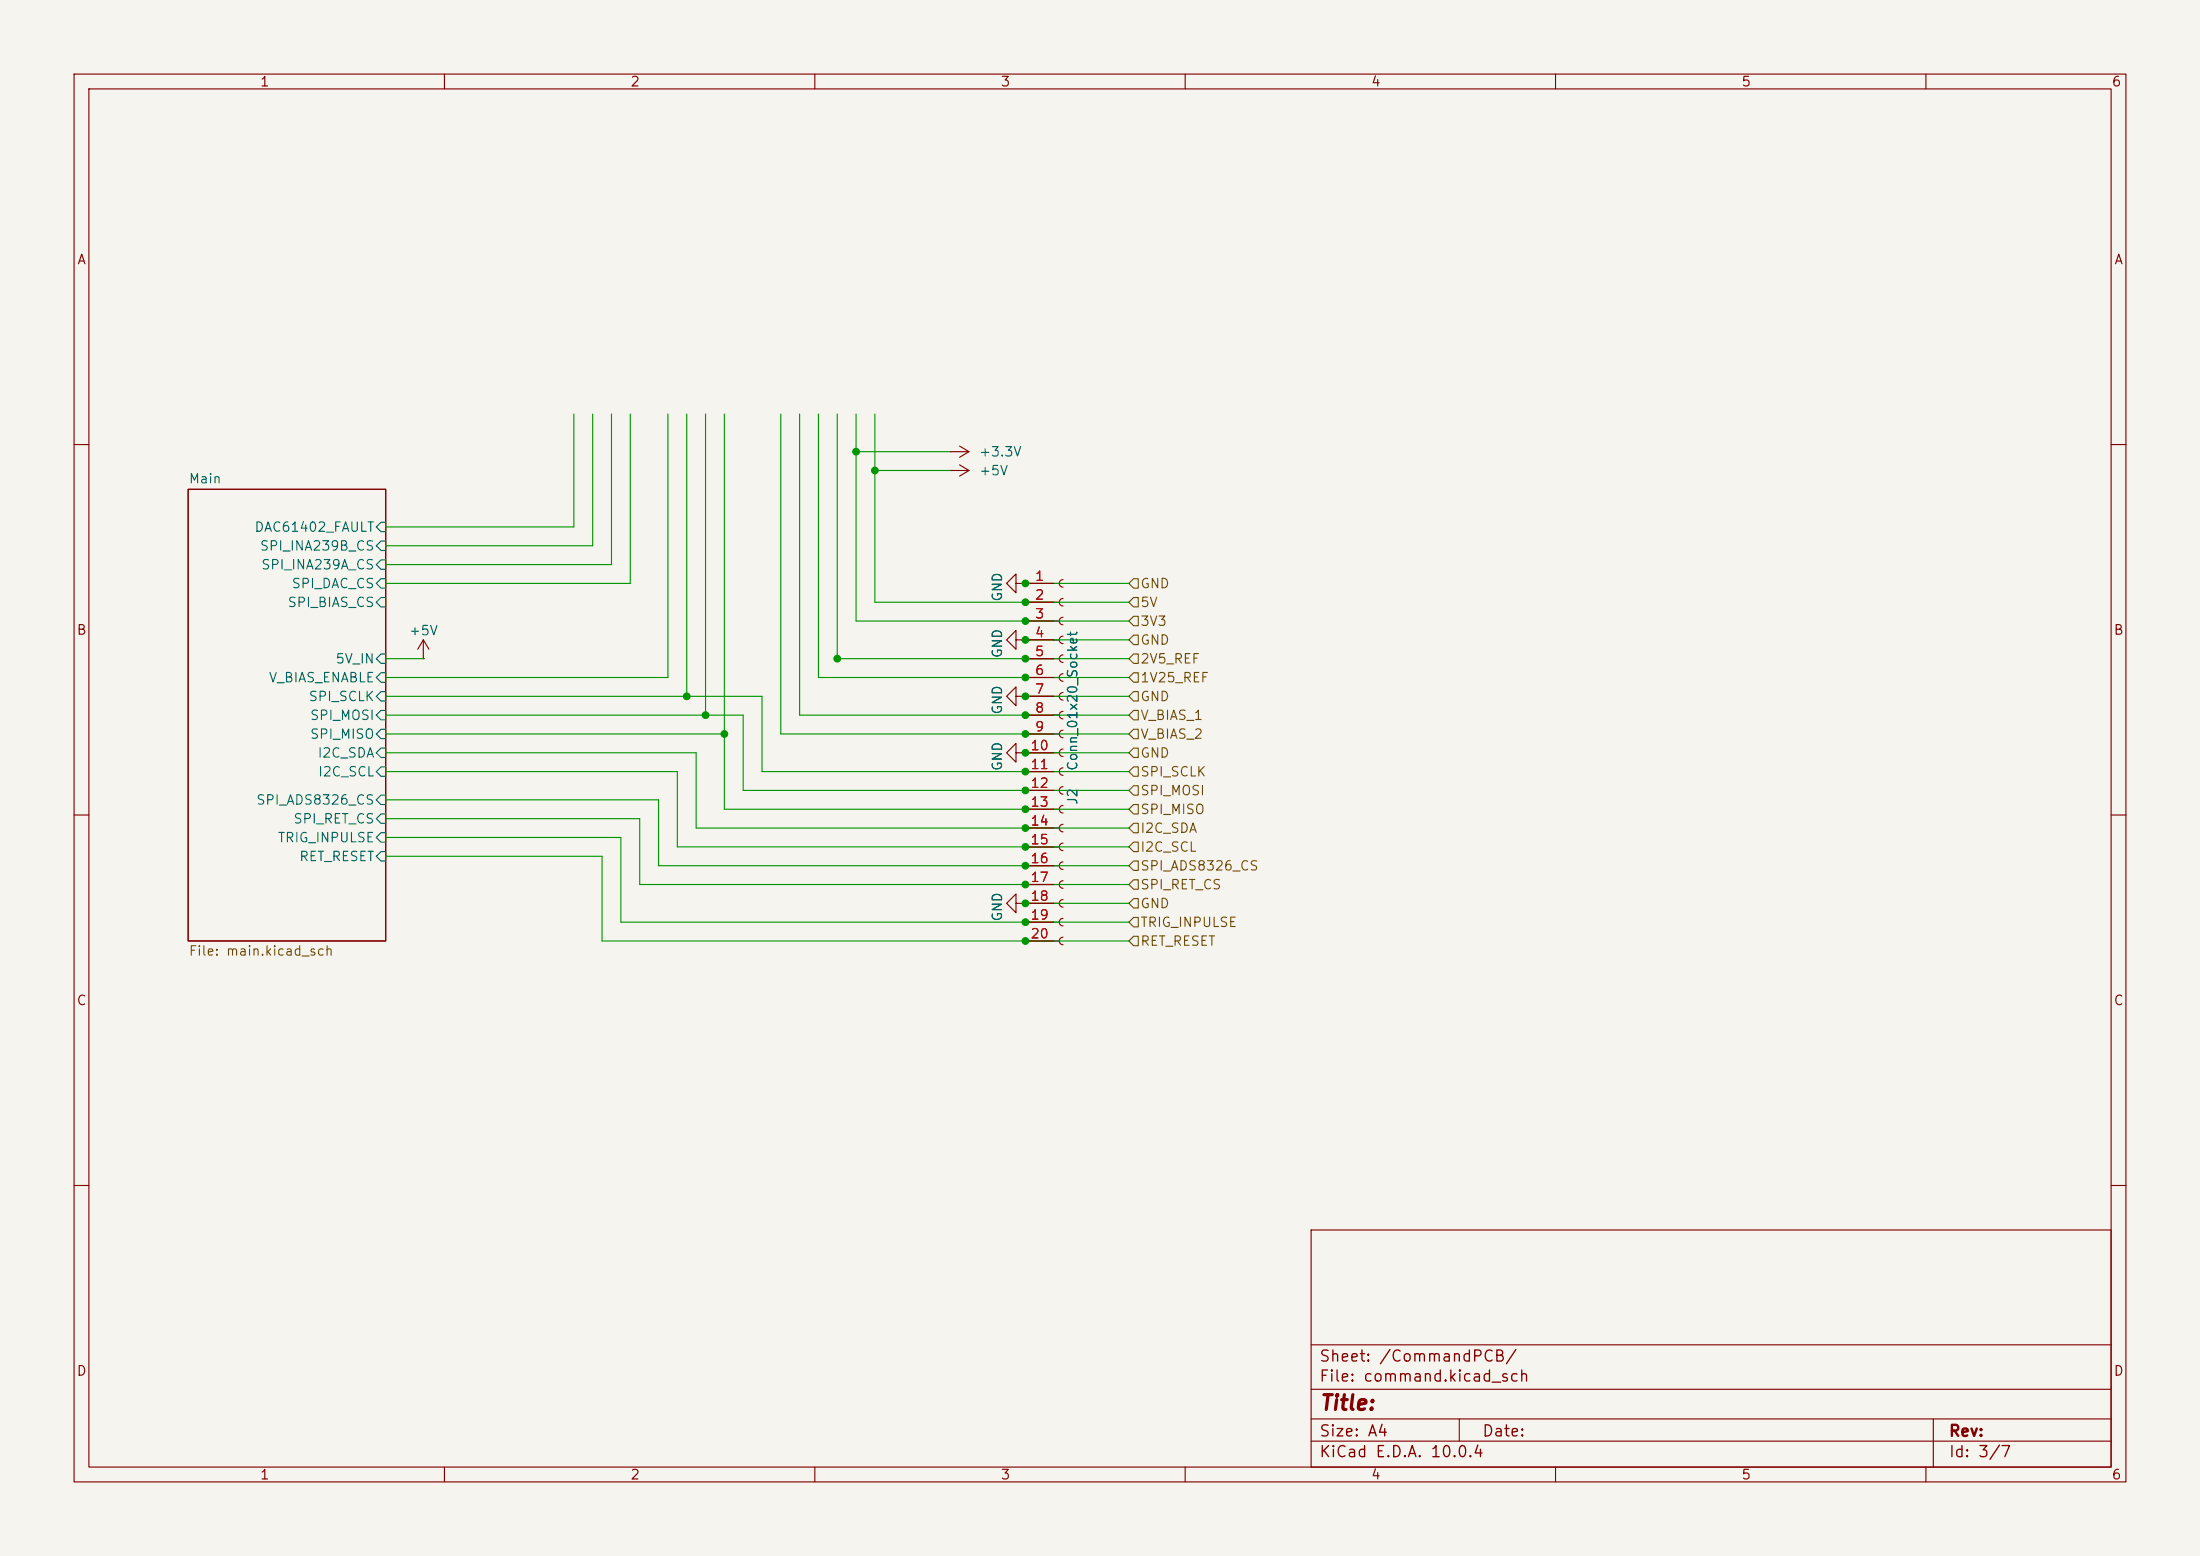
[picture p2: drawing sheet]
(kicad_sch
 (version 20260306)
 (generator "eeschema")
 (generator_version "10.0")
 (paper "A4")
 (lib_symbols
  (symbol "Connector:Conn_01x20_Socket"
   (pin_names
    (offset 1.016) (hide yes)) (exclude_from_sim no) (in_bom yes) (on_board yes)
   (in_pos_files yes)
   (duplicate_pin_numbers_are_jumpers no)
   (property "Reference" "J" (at 0 25.4 0) (show_name no) (do_not_autoplace no) (effects (font (size 1.27 1.27))))
   (property "Value" "Conn_01x20_Socket" (at 0 -27.94 0) (show_name no) (do_not_autoplace no) (effects (font (size 1.27 1.27))))
   (property "Footprint" "" (at 0 0 0) (show_name no) (do_not_autoplace no) (hide yes) (effects (font (size 1.27 1.27))))
   (property "Datasheet" "" (at 0 0 0) (show_name no) (do_not_autoplace no) (hide yes) (effects (font (size 1.27 1.27))))
   (property "Description" "Generic connector, single row, 01x20, script generated" (at 0 0 0) (show_name no) (do_not_autoplace no) (hide yes) (effects (font (size 1.27 1.27))))
   (property "ki_locked" "" (at 0 0 0) (show_name no) (do_not_autoplace no) (effects (font (size 1.27 1.27))))
   (symbol "Conn_01x20_Socket_1_1"
    (polyline (pts (xy -1.27 22.86) (xy -0.508 22.86)) (stroke (width 0.1524) (type default)) (fill (type none)))
    (polyline (pts (xy -1.27 20.32) (xy -0.508 20.32)) (stroke (width 0.1524) (type default)) (fill (type none)))
    (polyline (pts (xy -1.27 17.78) (xy -0.508 17.78)) (stroke (width 0.1524) (type default)) (fill (type none)))
    (polyline (pts (xy -1.27 15.24) (xy -0.508 15.24)) (stroke (width 0.1524) (type default)) (fill (type none)))
    (polyline (pts (xy -1.27 12.7) (xy -0.508 12.7)) (stroke (width 0.1524) (type default)) (fill (type none)))
    (polyline (pts (xy -1.27 10.16) (xy -0.508 10.16)) (stroke (width 0.1524) (type default)) (fill (type none)))
    (polyline (pts (xy -1.27 7.62) (xy -0.508 7.62)) (stroke (width 0.1524) (type default)) (fill (type none)))
    (polyline (pts (xy -1.27 5.08) (xy -0.508 5.08)) (stroke (width 0.1524) (type default)) (fill (type none)))
    (polyline (pts (xy -1.27 2.54) (xy -0.508 2.54)) (stroke (width 0.1524) (type default)) (fill (type none)))
    (polyline (pts (xy -1.27 0) (xy -0.508 0)) (stroke (width 0.1524) (type default)) (fill (type none)))
    (polyline (pts (xy -1.27 -2.54) (xy -0.508 -2.54)) (stroke (width 0.1524) (type default)) (fill (type none)))
    (polyline (pts (xy -1.27 -5.08) (xy -0.508 -5.08)) (stroke (width 0.1524) (type default)) (fill (type none)))
    (polyline (pts (xy -1.27 -7.62) (xy -0.508 -7.62)) (stroke (width 0.1524) (type default)) (fill (type none)))
    (polyline (pts (xy -1.27 -10.16) (xy -0.508 -10.16)) (stroke (width 0.1524) (type default)) (fill (type none)))
    (polyline (pts (xy -1.27 -12.7) (xy -0.508 -12.7)) (stroke (width 0.1524) (type default)) (fill (type none)))
    (polyline (pts (xy -1.27 -15.24) (xy -0.508 -15.24)) (stroke (width 0.1524) (type default)) (fill (type none)))
    (polyline (pts (xy -1.27 -17.78) (xy -0.508 -17.78)) (stroke (width 0.1524) (type default)) (fill (type none)))
    (polyline (pts (xy -1.27 -20.32) (xy -0.508 -20.32)) (stroke (width 0.1524) (type default)) (fill (type none)))
    (polyline (pts (xy -1.27 -22.86) (xy -0.508 -22.86)) (stroke (width 0.1524) (type default)) (fill (type none)))
    (polyline (pts (xy -1.27 -25.4) (xy -0.508 -25.4)) (stroke (width 0.1524) (type default)) (fill (type none)))
    (arc (start 0 22.352) (mid -0.5058 22.86) (end 0 23.368) (stroke (width 0.1524) (type default)) (fill (type none)))
    (arc (start 0 19.812) (mid -0.5058 20.32) (end 0 20.828) (stroke (width 0.1524) (type default)) (fill (type none)))
    (arc (start 0 17.272) (mid -0.5058 17.78) (end 0 18.288) (stroke (width 0.1524) (type default)) (fill (type none)))
    (arc (start 0 14.732) (mid -0.5058 15.24) (end 0 15.748) (stroke (width 0.1524) (type default)) (fill (type none)))
    (arc (start 0 12.192) (mid -0.5058 12.7) (end 0 13.208) (stroke (width 0.1524) (type default)) (fill (type none)))
    (arc (start 0 9.652) (mid -0.5058 10.16) (end 0 10.668) (stroke (width 0.1524) (type default)) (fill (type none)))
    (arc (start 0 7.112) (mid -0.5058 7.62) (end 0 8.128) (stroke (width 0.1524) (type default)) (fill (type none)))
    (arc (start 0 4.572) (mid -0.5058 5.08) (end 0 5.588) (stroke (width 0.1524) (type default)) (fill (type none)))
    (arc (start 0 2.032) (mid -0.5058 2.54) (end 0 3.048) (stroke (width 0.1524) (type default)) (fill (type none)))
    (arc (start 0 -0.508) (mid -0.5058 0) (end 0 0.508) (stroke (width 0.1524) (type default)) (fill (type none)))
    (arc (start 0 -3.048) (mid -0.5058 -2.54) (end 0 -2.032) (stroke (width 0.1524) (type default)) (fill (type none)))
    (arc (start 0 -5.588) (mid -0.5058 -5.08) (end 0 -4.572) (stroke (width 0.1524) (type default)) (fill (type none)))
    (arc (start 0 -8.128) (mid -0.5058 -7.62) (end 0 -7.112) (stroke (width 0.1524) (type default)) (fill (type none)))
    (arc (start 0 -10.668) (mid -0.5058 -10.16) (end 0 -9.652) (stroke (width 0.1524) (type default)) (fill (type none)))
    (arc (start 0 -13.208) (mid -0.5058 -12.7) (end 0 -12.192) (stroke (width 0.1524) (type default)) (fill (type none)))
    (arc (start 0 -15.748) (mid -0.5058 -15.24) (end 0 -14.732) (stroke (width 0.1524) (type default)) (fill (type none)))
    (arc (start 0 -18.288) (mid -0.5058 -17.78) (end 0 -17.272) (stroke (width 0.1524) (type default)) (fill (type none)))
    (arc (start 0 -20.828) (mid -0.5058 -20.32) (end 0 -19.812) (stroke (width 0.1524) (type default)) (fill (type none)))
    (arc (start 0 -23.368) (mid -0.5058 -22.86) (end 0 -22.352) (stroke (width 0.1524) (type default)) (fill (type none)))
    (arc (start 0 -25.908) (mid -0.5058 -25.4) (end 0 -24.892) (stroke (width 0.1524) (type default)) (fill (type none)))
    (pin passive line (at -5.08 22.86 0) (length 3.81) (name "Pin_1" (effects (font (size 1.27 1.27)))) (number "1" (effects (font (size 1.27 1.27)))))
    (pin passive line (at -5.08 20.32 0) (length 3.81) (name "Pin_2" (effects (font (size 1.27 1.27)))) (number "2" (effects (font (size 1.27 1.27)))))
    (pin passive line (at -5.08 17.78 0) (length 3.81) (name "Pin_3" (effects (font (size 1.27 1.27)))) (number "3" (effects (font (size 1.27 1.27)))))
    (pin passive line (at -5.08 15.24 0) (length 3.81) (name "Pin_4" (effects (font (size 1.27 1.27)))) (number "4" (effects (font (size 1.27 1.27)))))
    (pin passive line (at -5.08 12.7 0) (length 3.81) (name "Pin_5" (effects (font (size 1.27 1.27)))) (number "5" (effects (font (size 1.27 1.27)))))
    (pin passive line (at -5.08 10.16 0) (length 3.81) (name "Pin_6" (effects (font (size 1.27 1.27)))) (number "6" (effects (font (size 1.27 1.27)))))
    (pin passive line (at -5.08 7.62 0) (length 3.81) (name "Pin_7" (effects (font (size 1.27 1.27)))) (number "7" (effects (font (size 1.27 1.27)))))
    (pin passive line (at -5.08 5.08 0) (length 3.81) (name "Pin_8" (effects (font (size 1.27 1.27)))) (number "8" (effects (font (size 1.27 1.27)))))
    (pin passive line (at -5.08 2.54 0) (length 3.81) (name "Pin_9" (effects (font (size 1.27 1.27)))) (number "9" (effects (font (size 1.27 1.27)))))
    (pin passive line (at -5.08 0 0) (length 3.81) (name "Pin_10" (effects (font (size 1.27 1.27)))) (number "10" (effects (font (size 1.27 1.27)))))
    (pin passive line (at -5.08 -2.54 0) (length 3.81) (name "Pin_11" (effects (font (size 1.27 1.27)))) (number "11" (effects (font (size 1.27 1.27)))))
    (pin passive line (at -5.08 -5.08 0) (length 3.81) (name "Pin_12" (effects (font (size 1.27 1.27)))) (number "12" (effects (font (size 1.27 1.27)))))
    (pin passive line (at -5.08 -7.62 0) (length 3.81) (name "Pin_13" (effects (font (size 1.27 1.27)))) (number "13" (effects (font (size 1.27 1.27)))))
    (pin passive line (at -5.08 -10.16 0) (length 3.81) (name "Pin_14" (effects (font (size 1.27 1.27)))) (number "14" (effects (font (size 1.27 1.27)))))
    (pin passive line (at -5.08 -12.7 0) (length 3.81) (name "Pin_15" (effects (font (size 1.27 1.27)))) (number "15" (effects (font (size 1.27 1.27)))))
    (pin passive line (at -5.08 -15.24 0) (length 3.81) (name "Pin_16" (effects (font (size 1.27 1.27)))) (number "16" (effects (font (size 1.27 1.27)))))
    (pin passive line (at -5.08 -17.78 0) (length 3.81) (name "Pin_17" (effects (font (size 1.27 1.27)))) (number "17" (effects (font (size 1.27 1.27)))))
    (pin passive line (at -5.08 -20.32 0) (length 3.81) (name "Pin_18" (effects (font (size 1.27 1.27)))) (number "18" (effects (font (size 1.27 1.27)))))
    (pin passive line (at -5.08 -22.86 0) (length 3.81) (name "Pin_19" (effects (font (size 1.27 1.27)))) (number "19" (effects (font (size 1.27 1.27)))))
    (pin passive line (at -5.08 -25.4 0) (length 3.81) (name "Pin_20" (effects (font (size 1.27 1.27)))) (number "20" (effects (font (size 1.27 1.27))))))
   (embedded_fonts no))
  (symbol "MIKILAB_power:+3.3V"
   (power global)
   (pin_numbers (hide yes))
   (pin_names
    (offset 0) (hide yes)) (exclude_from_sim no) (in_bom yes) (on_board yes)
   (in_pos_files yes)
   (duplicate_pin_numbers_are_jumpers no)
   (property "Reference" "#PWR" (at 0 -3.81 0) (show_name no) (do_not_autoplace no) (hide yes) (effects (font (size 1.27 1.27))))
   (property "Value" "+3.3V" (at 0 3.556 0) (show_name no) (do_not_autoplace no) (effects (font (size 1.27 1.27))))
   (property "Footprint" "" (at 0 0 0) (show_name no) (do_not_autoplace no) (hide yes) (effects (font (size 1.27 1.27))))
   (property "Datasheet" "" (at 0 0 0) (show_name no) (do_not_autoplace no) (hide yes) (effects (font (size 1.27 1.27))))
   (property "Description" "Power symbol creates a global label with name \"+3.3V\"" (at 0 0 0) (show_name no) (do_not_autoplace no) (hide yes) (effects (font (size 1.27 1.27))))
   (symbol "+3.3V_0_1"
    (polyline (pts (xy -0.762 1.27) (xy 0 2.54)) (stroke (width 0) (type default)) (fill (type none)))
    (polyline (pts (xy 0 2.54) (xy 0.762 1.27)) (stroke (width 0) (type default)) (fill (type none)))
    (polyline (pts (xy 0 0) (xy 0 2.54)) (stroke (width 0) (type default)) (fill (type none))))
   (symbol "+3.3V_1_1"
    (pin power_in line (at 0 0 90) (length 0) (name "" (effects (font (size 1.27 1.27)))) (number "1" (effects (font (size 1.27 1.27))))))
   (embedded_fonts no))
  (symbol "MIKILAB_power:+5V"
   (power global)
   (pin_numbers (hide yes))
   (pin_names
    (offset 0) (hide yes)) (exclude_from_sim no) (in_bom yes) (on_board yes)
   (in_pos_files yes)
   (duplicate_pin_numbers_are_jumpers no)
   (property "Reference" "#PWR" (at 0 -3.81 0) (show_name no) (do_not_autoplace no) (hide yes) (effects (font (size 1.27 1.27))))
   (property "Value" "+5V" (at 0 3.556 0) (show_name no) (do_not_autoplace no) (effects (font (size 1.27 1.27))))
   (property "Footprint" "" (at 0 0 0) (show_name no) (do_not_autoplace no) (hide yes) (effects (font (size 1.27 1.27))))
   (property "Datasheet" "" (at 0 0 0) (show_name no) (do_not_autoplace no) (hide yes) (effects (font (size 1.27 1.27))))
   (property "Description" "Power symbol creates a global label with name \"+5V\"" (at 0 0 0) (show_name no) (do_not_autoplace no) (hide yes) (effects (font (size 1.27 1.27))))
   (symbol "+5V_0_1"
    (polyline (pts (xy -0.762 1.27) (xy 0 2.54)) (stroke (width 0) (type default)) (fill (type none)))
    (polyline (pts (xy 0 2.54) (xy 0.762 1.27)) (stroke (width 0) (type default)) (fill (type none)))
    (polyline (pts (xy 0 0) (xy 0 2.54)) (stroke (width 0) (type default)) (fill (type none))))
   (symbol "+5V_1_1"
    (pin power_in line (at 0 0 90) (length 0) (name "" (effects (font (size 1.27 1.27)))) (number "1" (effects (font (size 1.27 1.27))))))
   (embedded_fonts no))
  (symbol "MIKILAB_power:GND"
   (power global)
   (pin_numbers (hide yes))
   (pin_names
    (offset 0) (hide yes)) (exclude_from_sim no) (in_bom yes) (on_board yes)
   (in_pos_files yes)
   (duplicate_pin_numbers_are_jumpers no)
   (property "Reference" "#PWR" (at 0 -6.35 0) (show_name no) (do_not_autoplace no) (hide yes) (effects (font (size 1.27 1.27))))
   (property "Value" "GND" (at 0 -3.81 0) (show_name no) (do_not_autoplace no) (effects (font (size 1.27 1.27))))
   (property "Footprint" "" (at 0 0 0) (show_name no) (do_not_autoplace no) (hide yes) (effects (font (size 1.27 1.27))))
   (property "Datasheet" "" (at 0 0 0) (show_name no) (do_not_autoplace no) (hide yes) (effects (font (size 1.27 1.27))))
   (property "Description" "Power symbol creates a global label with name \"GND\" , ground" (at 0 0 0) (show_name no) (do_not_autoplace no) (hide yes) (effects (font (size 1.27 1.27))))
   (symbol "GND_0_1"
    (polyline (pts (xy 0 0) (xy 0 -1.27) (xy 1.27 -1.27) (xy 0 -2.54) (xy -1.27 -1.27) (xy 0 -1.27)) (stroke (width 0) (type default)) (fill (type none))))
   (symbol "GND_1_1"
    (pin power_in line (at 0 0 270) (length 0) (name "" (effects (font (size 1.27 1.27)))) (number "1" (effects (font (size 1.27 1.27))))))
   (embedded_fonts no)))
 (junction
  (at 138.43 88.9)
  (diameter 0)
  (color 0 0 0 0))
 (junction
  (at 138.43 114.3)
  (diameter 0)
  (color 0 0 0 0))
 (junction
  (at 113.03 88.9)
  (diameter 0)
  (color 0 0 0 0))
 (junction
  (at 138.43 127)
  (diameter 0)
  (color 0 0 0 0))
 (junction
  (at 138.43 121.92)
  (diameter 0)
  (color 0 0 0 0))
 (junction
  (at 138.43 99.06)
  (diameter 0)
  (color 0 0 0 0))
 (junction
  (at 138.43 119.38)
  (diameter 0)
  (color 0 0 0 0))
 (junction
  (at 118.11 63.5)
  (diameter 0)
  (color 0 0 0 0))
 (junction
  (at 138.43 104.14)
  (diameter 0)
  (color 0 0 0 0))
 (junction
  (at 138.43 91.44)
  (diameter 0)
  (color 0 0 0 0))
 (junction
  (at 92.71 93.98)
  (diameter 0)
  (color 0 0 0 0))
 (junction
  (at 138.43 96.52)
  (diameter 0)
  (color 0 0 0 0))
 (junction
  (at 138.43 101.6)
  (diameter 0)
  (color 0 0 0 0))
 (junction
  (at 138.43 109.22)
  (diameter 0)
  (color 0 0 0 0))
 (junction
  (at 138.43 78.74)
  (diameter 0)
  (color 0 0 0 0))
 (junction
  (at 138.43 124.46)
  (diameter 0)
  (color 0 0 0 0))
 (junction
  (at 138.43 81.28)
  (diameter 0)
  (color 0 0 0 0))
 (junction
  (at 138.43 83.82)
  (diameter 0)
  (color 0 0 0 0))
 (junction
  (at 95.25 96.52)
  (diameter 0)
  (color 0 0 0 0))
 (junction
  (at 138.43 106.68)
  (diameter 0)
  (color 0 0 0 0))
 (junction
  (at 138.43 86.36)
  (diameter 0)
  (color 0 0 0 0))
 (junction
  (at 138.43 111.76)
  (diameter 0)
  (color 0 0 0 0))
 (junction
  (at 138.43 93.98)
  (diameter 0)
  (color 0 0 0 0))
 (junction
  (at 138.43 116.84)
  (diameter 0)
  (color 0 0 0 0))
 (junction
  (at 115.57 60.96)
  (diameter 0)
  (color 0 0 0 0))
 (junction
  (at 97.79 99.06)
  (diameter 0)
  (color 0 0 0 0))
 (wire
  (pts (xy 90.17 55.88) (xy 90.17 91.44))
  (stroke (width 0) (type default)))
 (wire
  (pts (xy 52.07 91.44) (xy 90.17 91.44))
  (stroke (width 0) (type default)))
 (wire
  (pts (xy 138.43 119.38) (xy 152.4 119.38))
  (stroke (width 0) (type default)))
 (wire
  (pts (xy 138.43 104.14) (xy 152.4 104.14))
  (stroke (width 0) (type default)))
 (wire
  (pts (xy 138.43 83.82) (xy 152.4 83.82))
  (stroke (width 0) (type default)))
 (wire
  (pts (xy 138.43 83.82) (xy 115.57 83.82))
  (stroke (width 0) (type default)))
 (wire
  (pts (xy 138.43 91.44) (xy 110.49 91.44))
  (stroke (width 0) (type default)))
 (wire
  (pts (xy 115.57 60.96) (xy 115.57 55.88))
  (stroke (width 0) (type default)))
 (wire
  (pts (xy 118.11 55.88) (xy 118.11 63.5))
  (stroke (width 0) (type default)))
 (wire
  (pts (xy 138.43 91.44) (xy 152.4 91.44))
  (stroke (width 0) (type default)))
 (wire
  (pts (xy 100.33 106.68) (xy 138.43 106.68))
  (stroke (width 0) (type default)))
 (wire
  (pts (xy 95.25 55.88) (xy 95.25 96.52))
  (stroke (width 0) (type default)))
 (wire
  (pts (xy 92.71 55.88) (xy 92.71 93.98))
  (stroke (width 0) (type default)))
 (wire
  (pts (xy 110.49 91.44) (xy 110.49 55.88))
  (stroke (width 0) (type default)))
 (wire
  (pts (xy 85.09 78.74) (xy 52.07 78.74))
  (stroke (width 0) (type default)))
 (wire
  (pts (xy 138.43 78.74) (xy 152.4 78.74))
  (stroke (width 0) (type default)))
 (wire
  (pts (xy 138.43 106.68) (xy 152.4 106.68))
  (stroke (width 0) (type default)))
 (wire
  (pts (xy 138.43 88.9) (xy 152.4 88.9))
  (stroke (width 0) (type default)))
 (wire
  (pts (xy 138.43 127) (xy 152.4 127))
  (stroke (width 0) (type default)))
 (wire
  (pts (xy 52.07 96.52) (xy 95.25 96.52))
  (stroke (width 0) (type default)))
 (wire
  (pts (xy 100.33 106.68) (xy 100.33 96.52))
  (stroke (width 0) (type default)))
 (wire
  (pts (xy 118.11 81.28) (xy 138.43 81.28))
  (stroke (width 0) (type default)))
 (wire
  (pts (xy 91.44 104.14) (xy 91.44 114.3))
  (stroke (width 0) (type default)))
 (wire
  (pts (xy 138.43 81.28) (xy 152.4 81.28))
  (stroke (width 0) (type default)))
 (wire
  (pts (xy 107.95 96.52) (xy 138.43 96.52))
  (stroke (width 0) (type default)))
 (wire
  (pts (xy 93.98 111.76) (xy 93.98 101.6))
  (stroke (width 0) (type default)))
 (wire
  (pts (xy 77.47 71.12) (xy 52.07 71.12))
  (stroke (width 0) (type default)))
 (wire
  (pts (xy 52.07 76.2) (xy 82.55 76.2))
  (stroke (width 0) (type default)))
 (wire
  (pts (xy 102.87 93.98) (xy 102.87 104.14))
  (stroke (width 0) (type default)))
 (wire
  (pts (xy 83.82 113.03) (xy 83.82 124.46))
  (stroke (width 0) (type default)))
 (wire
  (pts (xy 138.43 121.92) (xy 152.4 121.92))
  (stroke (width 0) (type default)))
 (wire
  (pts (xy 52.07 99.06) (xy 97.79 99.06))
  (stroke (width 0) (type default)))
 (wire
  (pts (xy 86.36 110.49) (xy 52.07 110.49))
  (stroke (width 0) (type default)))
 (wire
  (pts (xy 97.79 109.22) (xy 138.43 109.22))
  (stroke (width 0) (type default)))
 (wire
  (pts (xy 138.43 93.98) (xy 152.4 93.98))
  (stroke (width 0) (type default)))
 (wire
  (pts (xy 115.57 60.96) (xy 128.27 60.96))
  (stroke (width 0) (type default)))
 (wire
  (pts (xy 80.01 73.66) (xy 80.01 55.88))
  (stroke (width 0) (type default)))
 (wire
  (pts (xy 97.79 99.06) (xy 97.79 109.22))
  (stroke (width 0) (type default)))
 (wire
  (pts (xy 138.43 86.36) (xy 152.4 86.36))
  (stroke (width 0) (type default)))
 (wire
  (pts (xy 86.36 119.38) (xy 86.36 110.49))
  (stroke (width 0) (type default)))
 (wire
  (pts (xy 107.95 55.88) (xy 107.95 96.52))
  (stroke (width 0) (type default)))
 (wire
  (pts (xy 138.43 99.06) (xy 105.41 99.06))
  (stroke (width 0) (type default)))
 (wire
  (pts (xy 95.25 96.52) (xy 100.33 96.52))
  (stroke (width 0) (type default)))
 (wire
  (pts (xy 52.07 73.66) (xy 80.01 73.66))
  (stroke (width 0) (type default)))
 (wire
  (pts (xy 81.28 127) (xy 138.43 127))
  (stroke (width 0) (type default)))
 (wire
  (pts (xy 138.43 96.52) (xy 152.4 96.52))
  (stroke (width 0) (type default)))
 (wire
  (pts (xy 115.57 83.82) (xy 115.57 60.96))
  (stroke (width 0) (type default)))
 (wire
  (pts (xy 81.28 115.57) (xy 52.07 115.57))
  (stroke (width 0) (type default)))
 (wire
  (pts (xy 118.11 63.5) (xy 128.27 63.5))
  (stroke (width 0) (type default)))
 (wire
  (pts (xy 97.79 55.88) (xy 97.79 99.06))
  (stroke (width 0) (type default)))
 (wire
  (pts (xy 138.43 119.38) (xy 86.36 119.38))
  (stroke (width 0) (type default)))
 (wire
  (pts (xy 105.41 99.06) (xy 105.41 55.88))
  (stroke (width 0) (type default)))
 (wire
  (pts (xy 88.9 116.84) (xy 138.43 116.84))
  (stroke (width 0) (type default)))
 (wire
  (pts (xy 138.43 109.22) (xy 152.4 109.22))
  (stroke (width 0) (type default)))
 (wire
  (pts (xy 52.07 93.98) (xy 92.71 93.98))
  (stroke (width 0) (type default)))
 (wire
  (pts (xy 138.43 111.76) (xy 93.98 111.76))
  (stroke (width 0) (type default)))
 (wire
  (pts (xy 77.47 55.88) (xy 77.47 71.12))
  (stroke (width 0) (type default)))
 (wire
  (pts (xy 138.43 99.06) (xy 152.4 99.06))
  (stroke (width 0) (type default)))
 (wire
  (pts (xy 52.07 104.14) (xy 91.44 104.14))
  (stroke (width 0) (type default)))
 (wire
  (pts (xy 92.71 93.98) (xy 102.87 93.98))
  (stroke (width 0) (type default)))
 (wire
  (pts (xy 85.09 55.88) (xy 85.09 78.74))
  (stroke (width 0) (type default)))
 (wire
  (pts (xy 52.07 113.03) (xy 83.82 113.03))
  (stroke (width 0) (type default)))
 (wire
  (pts (xy 83.82 124.46) (xy 138.43 124.46))
  (stroke (width 0) (type default)))
 (wire
  (pts (xy 93.98 101.6) (xy 52.07 101.6))
  (stroke (width 0) (type default)))
 (wire
  (pts (xy 138.43 111.76) (xy 152.4 111.76))
  (stroke (width 0) (type default)))
 (wire
  (pts (xy 138.43 124.46) (xy 152.4 124.46))
  (stroke (width 0) (type default)))
 (wire
  (pts (xy 52.07 107.95) (xy 88.9 107.95))
  (stroke (width 0) (type default)))
 (wire
  (pts (xy 113.03 88.9) (xy 113.03 55.88))
  (stroke (width 0) (type default)))
 (wire
  (pts (xy 81.28 127) (xy 81.28 115.57))
  (stroke (width 0) (type default)))
 (wire
  (pts (xy 138.43 114.3) (xy 152.4 114.3))
  (stroke (width 0) (type default)))
 (wire
  (pts (xy 82.55 55.88) (xy 82.55 76.2))
  (stroke (width 0) (type default)))
 (wire
  (pts (xy 138.43 116.84) (xy 152.4 116.84))
  (stroke (width 0) (type default)))
 (wire
  (pts (xy 91.44 114.3) (xy 138.43 114.3))
  (stroke (width 0) (type default)))
 (wire
  (pts (xy 118.11 63.5) (xy 118.11 81.28))
  (stroke (width 0) (type default)))
 (wire
  (pts (xy 138.43 101.6) (xy 152.4 101.6))
  (stroke (width 0) (type default)))
 (wire
  (pts (xy 113.03 88.9) (xy 138.43 88.9))
  (stroke (width 0) (type default)))
 (wire
  (pts (xy 88.9 107.95) (xy 88.9 116.84))
  (stroke (width 0) (type default)))
 (wire
  (pts (xy 102.87 104.14) (xy 138.43 104.14))
  (stroke (width 0) (type default)))
 (hierarchical_label "GND"
  (shape input)
  (at 152.4 93.98 0)
  (effects (font (size 1.27 1.27)) (justify left)))
 (hierarchical_label "SPI_MOSI"
  (shape input)
  (at 152.4 106.68 0)
  (effects (font (size 1.27 1.27)) (justify left)))
 (hierarchical_label "GND"
  (shape input)
  (at 152.4 78.74 0)
  (effects (font (size 1.27 1.27)) (justify left)))
 (hierarchical_label "5V"
  (shape input)
  (at 152.4 81.28 0)
  (effects (font (size 1.27 1.27)) (justify left)))
 (hierarchical_label "GND"
  (shape input)
  (at 152.4 101.6 0)
  (effects (font (size 1.27 1.27)) (justify left)))
 (hierarchical_label "SPI_RET_CS"
  (shape input)
  (at 152.4 119.38 0)
  (effects (font (size 1.27 1.27)) (justify left)))
 (hierarchical_label "V_BIAS_2"
  (shape input)
  (at 152.4 99.06 0)
  (effects (font (size 1.27 1.27)) (justify left)))
 (hierarchical_label "2V5_REF"
  (shape input)
  (at 152.4 88.9 0)
  (effects (font (size 1.27 1.27)) (justify left)))
 (hierarchical_label "GND"
  (shape input)
  (at 152.4 86.36 0)
  (effects (font (size 1.27 1.27)) (justify left)))
 (hierarchical_label "I2C_SDA"
  (shape input)
  (at 152.4 111.76 0)
  (effects (font (size 1.27 1.27)) (justify left)))
 (hierarchical_label "SPI_SCLK"
  (shape input)
  (at 152.4 104.14 0)
  (effects (font (size 1.27 1.27)) (justify left)))
 (hierarchical_label "V_BIAS_1"
  (shape input)
  (at 152.4 96.52 0)
  (effects (font (size 1.27 1.27)) (justify left)))
 (hierarchical_label "SPI_MISO"
  (shape input)
  (at 152.4 109.22 0)
  (effects (font (size 1.27 1.27)) (justify left)))
 (hierarchical_label "SPI_ADS8326_CS"
  (shape input)
  (at 152.4 116.84 0)
  (effects (font (size 1.27 1.27)) (justify left)))
 (hierarchical_label "GND"
  (shape input)
  (at 152.4 121.92 0)
  (effects (font (size 1.27 1.27)) (justify left)))
 (hierarchical_label "TRIG_INPULSE"
  (shape input)
  (at 152.4 124.46 0)
  (effects (font (size 1.27 1.27)) (justify left)))
 (hierarchical_label "RET_RESET"
  (shape input)
  (at 152.4 127 0)
  (effects (font (size 1.27 1.27)) (justify left)))
 (hierarchical_label "3V3"
  (shape input)
  (at 152.4 83.82 0)
  (effects (font (size 1.27 1.27)) (justify left)))
 (hierarchical_label "I2C_SCL"
  (shape input)
  (at 152.4 114.3 0)
  (effects (font (size 1.27 1.27)) (justify left)))
 (hierarchical_label "1V25_REF"
  (shape input)
  (at 152.4 91.44 0)
  (effects (font (size 1.27 1.27)) (justify left)))
 (symbol
  (lib_id "MIKILAB_power:GND")
  (at 138.43 78.74 270)
  (unit 1)
  (body_style 1)
  (exclude_from_sim no)
  (in_bom yes)
  (on_board yes)
  (in_pos_files yes)
  (dnp no)
  (property "Reference" "#PWR098" (at 132.08 78.74 0) (hide yes) (show_name no) (do_not_autoplace no) (effects (font (size 1.27 1.27))))
  (property "Value" "GND" (at 134.62 79.248 0) (show_name no) (do_not_autoplace no) (effects (font (size 1.27 1.27))))
  (property "Footprint" "" (at 138.43 78.74 0) (hide yes) (show_name no) (do_not_autoplace no) (effects (font (size 1.27 1.27))))
  (property "Datasheet" "" (at 138.43 78.74 0) (hide yes) (show_name no) (do_not_autoplace no) (effects (font (size 1.27 1.27))))
  (property "Description" "Power symbol creates a global label with name \"GND\" , ground" (at 138.43 78.74 0) (hide yes) (show_name no) (do_not_autoplace no) (effects (font (size 1.27 1.27))))
  (pin "1"))
 (symbol
  (lib_id "MIKILAB_power:GND")
  (at 138.43 86.36 270)
  (unit 1)
  (body_style 1)
  (exclude_from_sim no)
  (in_bom yes)
  (on_board yes)
  (in_pos_files yes)
  (dnp no)
  (property "Reference" "#PWR099" (at 132.08 86.36 0) (hide yes) (show_name no) (do_not_autoplace no) (effects (font (size 1.27 1.27))))
  (property "Value" "GND" (at 134.62 86.868 0) (show_name no) (do_not_autoplace no) (effects (font (size 1.27 1.27))))
  (property "Footprint" "" (at 138.43 86.36 0) (hide yes) (show_name no) (do_not_autoplace no) (effects (font (size 1.27 1.27))))
  (property "Datasheet" "" (at 138.43 86.36 0) (hide yes) (show_name no) (do_not_autoplace no) (effects (font (size 1.27 1.27))))
  (property "Description" "Power symbol creates a global label with name \"GND\" , ground" (at 138.43 86.36 0) (hide yes) (show_name no) (do_not_autoplace no) (effects (font (size 1.27 1.27))))
  (pin "1"))
 (symbol
  (lib_id "MIKILAB_power:+5V")
  (at 128.27 63.5 270)
  (unit 1)
  (body_style 1)
  (exclude_from_sim no)
  (in_bom yes)
  (on_board yes)
  (in_pos_files yes)
  (dnp no)
  (fields_autoplaced yes)
  (property "Reference" "#PWR051" (at 124.46 63.5 0) (hide yes) (show_name no) (do_not_autoplace no) (effects (font (size 1.27 1.27))))
  (property "Value" "+5V" (at 132.08 63.4999 90) (show_name no) (do_not_autoplace no) (effects (font (size 1.27 1.27)) (justify left)))
  (property "Footprint" "" (at 128.27 63.5 0) (hide yes) (show_name no) (do_not_autoplace no) (effects (font (size 1.27 1.27))))
  (property "Datasheet" "" (at 128.27 63.5 0) (hide yes) (show_name no) (do_not_autoplace no) (effects (font (size 1.27 1.27))))
  (property "Description" "Power symbol creates a global label with name \"+5V\"" (at 128.27 63.5 0) (hide yes) (show_name no) (do_not_autoplace no) (effects (font (size 1.27 1.27))))
  (pin "1"))
 (symbol
  (lib_id "MIKILAB_power:GND")
  (at 138.43 121.92 270)
  (unit 1)
  (body_style 1)
  (exclude_from_sim no)
  (in_bom yes)
  (on_board yes)
  (in_pos_files yes)
  (dnp no)
  (property "Reference" "#PWR0103" (at 132.08 121.92 0) (hide yes) (show_name no) (do_not_autoplace no) (effects (font (size 1.27 1.27))))
  (property "Value" "GND" (at 134.62 122.428 0) (show_name no) (do_not_autoplace no) (effects (font (size 1.27 1.27))))
  (property "Footprint" "" (at 138.43 121.92 0) (hide yes) (show_name no) (do_not_autoplace no) (effects (font (size 1.27 1.27))))
  (property "Datasheet" "" (at 138.43 121.92 0) (hide yes) (show_name no) (do_not_autoplace no) (effects (font (size 1.27 1.27))))
  (property "Description" "Power symbol creates a global label with name \"GND\" , ground" (at 138.43 121.92 0) (hide yes) (show_name no) (do_not_autoplace no) (effects (font (size 1.27 1.27))))
  (pin "1"))
 (symbol
  (lib_id "MIKILAB_power:GND")
  (at 138.43 93.98 270)
  (unit 1)
  (body_style 1)
  (exclude_from_sim no)
  (in_bom yes)
  (on_board yes)
  (in_pos_files yes)
  (dnp no)
  (property "Reference" "#PWR0100" (at 132.08 93.98 0) (hide yes) (show_name no) (do_not_autoplace no) (effects (font (size 1.27 1.27))))
  (property "Value" "GND" (at 134.62 94.488 0) (show_name no) (do_not_autoplace no) (effects (font (size 1.27 1.27))))
  (property "Footprint" "" (at 138.43 93.98 0) (hide yes) (show_name no) (do_not_autoplace no) (effects (font (size 1.27 1.27))))
  (property "Datasheet" "" (at 138.43 93.98 0) (hide yes) (show_name no) (do_not_autoplace no) (effects (font (size 1.27 1.27))))
  (property "Description" "Power symbol creates a global label with name \"GND\" , ground" (at 138.43 93.98 0) (hide yes) (show_name no) (do_not_autoplace no) (effects (font (size 1.27 1.27))))
  (pin "1"))
 (symbol
  (lib_id "Connector:Conn_01x20_Socket")
  (at 143.51 101.6 0)
  (unit 1)
  (body_style 1)
  (exclude_from_sim no)
  (in_bom yes)
  (on_board yes)
  (in_pos_files yes)
  (dnp no)
  (property "Reference" "J2" (at 144.78 108.712 90) (show_name no) (do_not_autoplace no) (effects (font (size 1.27 1.27)) (justify left)))
  (property "Value" "Conn_01x20_Socket" (at 144.78 104.1399 90) (show_name no) (do_not_autoplace no) (effects (font (size 1.27 1.27)) (justify left)))
  (property "Footprint" "Connector_FFC-FPC:Hirose_FH12-20S-0.5SH_1x20-1MP_P0.50mm_Horizontal" (at 143.51 101.6 0) (hide yes) (show_name no) (do_not_autoplace no) (effects (font (size 1.27 1.27))))
  (property "Datasheet" "" (at 143.51 101.6 0) (hide yes) (show_name no) (do_not_autoplace no) (effects (font (size 1.27 1.27))))
  (property "Description" "Generic connector, single row, 01x20, script generated" (at 143.51 101.6 0) (hide yes) (show_name no) (do_not_autoplace no) (effects (font (size 1.27 1.27))))
  (pin "20")
  (pin "19")
  (pin "18")
  (pin "17")
  (pin "16")
  (pin "15")
  (pin "14")
  (pin "13")
  (pin "12")
  (pin "11")
  (pin "10")
  (pin "9")
  (pin "8")
  (pin "7")
  (pin "6")
  (pin "5")
  (pin "4")
  (pin "3")
  (pin "2")
  (pin "1"))
 (symbol
  (lib_id "MIKILAB_power:+3.3V")
  (at 128.27 60.96 270)
  (unit 1)
  (body_style 1)
  (exclude_from_sim no)
  (in_bom yes)
  (on_board yes)
  (in_pos_files yes)
  (dnp no)
  (fields_autoplaced yes)
  (property "Reference" "#PWR064" (at 124.46 60.96 0) (hide yes) (show_name no) (do_not_autoplace no) (effects (font (size 1.27 1.27))))
  (property "Value" "+3.3V" (at 132.08 60.9599 90) (show_name no) (do_not_autoplace no) (effects (font (size 1.27 1.27)) (justify left)))
  (property "Footprint" "" (at 128.27 60.96 0) (hide yes) (show_name no) (do_not_autoplace no) (effects (font (size 1.27 1.27))))
  (property "Datasheet" "" (at 128.27 60.96 0) (hide yes) (show_name no) (do_not_autoplace no) (effects (font (size 1.27 1.27))))
  (property "Description" "Power symbol creates a global label with name \"+3.3V\"" (at 128.27 60.96 0) (hide yes) (show_name no) (do_not_autoplace no) (effects (font (size 1.27 1.27))))
  (pin "1"))
 (symbol
  (lib_id "MIKILAB_power:GND")
  (at 138.43 101.6 270)
  (unit 1)
  (body_style 1)
  (exclude_from_sim no)
  (in_bom yes)
  (on_board yes)
  (in_pos_files yes)
  (dnp no)
  (property "Reference" "#PWR0101" (at 132.08 101.6 0) (hide yes) (show_name no) (do_not_autoplace no) (effects (font (size 1.27 1.27))))
  (property "Value" "GND" (at 134.62 102.108 0) (show_name no) (do_not_autoplace no) (effects (font (size 1.27 1.27))))
  (property "Footprint" "" (at 138.43 101.6 0) (hide yes) (show_name no) (do_not_autoplace no) (effects (font (size 1.27 1.27))))
  (property "Datasheet" "" (at 138.43 101.6 0) (hide yes) (show_name no) (do_not_autoplace no) (effects (font (size 1.27 1.27))))
  (property "Description" "Power symbol creates a global label with name \"GND\" , ground" (at 138.43 101.6 0) (hide yes) (show_name no) (do_not_autoplace no) (effects (font (size 1.27 1.27))))
  (pin "1"))
 (sheet
  (at 25.4 66.04)
  (size 26.67 60.96)
  (exclude_from_sim no)
  (in_bom yes)
  (on_board yes)
  (dnp no)
  (fields_autoplaced yes)
  (stroke (width 0.1524) (type solid))
  (fill (color 0 0 0 0))
  (property "Sheetname" "Main" (at 25.4 65.3284 0) (show_name no) (do_not_autoplace no) (effects (font (size 1.27 1.27)) (justify left bottom)))
  (property "Sheetfile" "main.kicad_sch" (at 25.4 127.5846 0) (show_name no) (do_not_autoplace no) (effects (font (size 1.27 1.27)) (justify left top)))
  (pin "5V_IN" input (at 52.07 88.9 0) (effects (font (size 1.27 1.27)) (justify right)))
  (pin "SPI_ADS8326_CS" input (at 52.07 107.95 0) (effects (font (size 1.27 1.27)) (justify right)))
  (pin "I2C_SCL" input (at 52.07 104.14 0) (effects (font (size 1.27 1.27)) (justify right)))
  (pin "I2C_SDA" input (at 52.07 101.6 0) (effects (font (size 1.27 1.27)) (justify right)))
  (pin "V_BIAS_ENABLE" input (at 52.07 91.44 0) (effects (font (size 1.27 1.27)) (justify right)))
  (pin "SPI_MISO" input (at 52.07 99.06 0) (effects (font (size 1.27 1.27)) (justify right)))
  (pin "SPI_MOSI" input (at 52.07 96.52 0) (effects (font (size 1.27 1.27)) (justify right)))
  (pin "SPI_SCLK" input (at 52.07 93.98 0) (effects (font (size 1.27 1.27)) (justify right)))
  (pin "SPI_RET_CS" input (at 52.07 110.49 0) (effects (font (size 1.27 1.27)) (justify right)))
  (pin "RET_RESET" input (at 52.07 115.57 0) (effects (font (size 1.27 1.27)) (justify right)))
  (pin "TRIG_INPULSE" input (at 52.07 113.03 0) (effects (font (size 1.27 1.27)) (justify right)))
  (pin "SPI_BIAS_CS" input (at 52.07 81.28 0) (effects (font (size 1.27 1.27)) (justify right)))
  (pin "SPI_DAC_CS" input (at 52.07 78.74 0) (effects (font (size 1.27 1.27)) (justify right)))
  (pin "SPI_INA239A_CS" input (at 52.07 76.2 0) (effects (font (size 1.27 1.27)) (justify right)))
  (pin "SPI_INA239B_CS" input (at 52.07 73.66 0) (effects (font (size 1.27 1.27)) (justify right)))
  (pin "DAC61402_FAULT" input (at 52.07 71.12 0) (effects (font (size 1.27 1.27)) (justify right))))

 (wire (pts (xy 52.07 88.90) (xy 57.15 88.90)) (stroke (width 0) (type default)))
 (symbol (lib_id "MIKILAB_power:+5V") (at 57.15 88.90 0) (unit 1) (body_style 1) (exclude_from_sim no) (in_bom yes) (on_board yes) (in_pos_files yes) (dnp no) (property "Reference" "#PWR0301" (at 57.15 88.90 0) (hide yes) (effects (font (size 1.27 1.27)))) (property "Value" "+5V" (at 57.15 85.09 0) (effects (font (size 1.27 1.27)))) (property "Footprint" "" (at 57.15 88.90 0) (hide yes) (effects (font (size 1.27 1.27)))) (property "Datasheet" "" (at 57.15 88.90 0) (hide yes) (effects (font (size 1.27 1.27)))) (pin "1")))
